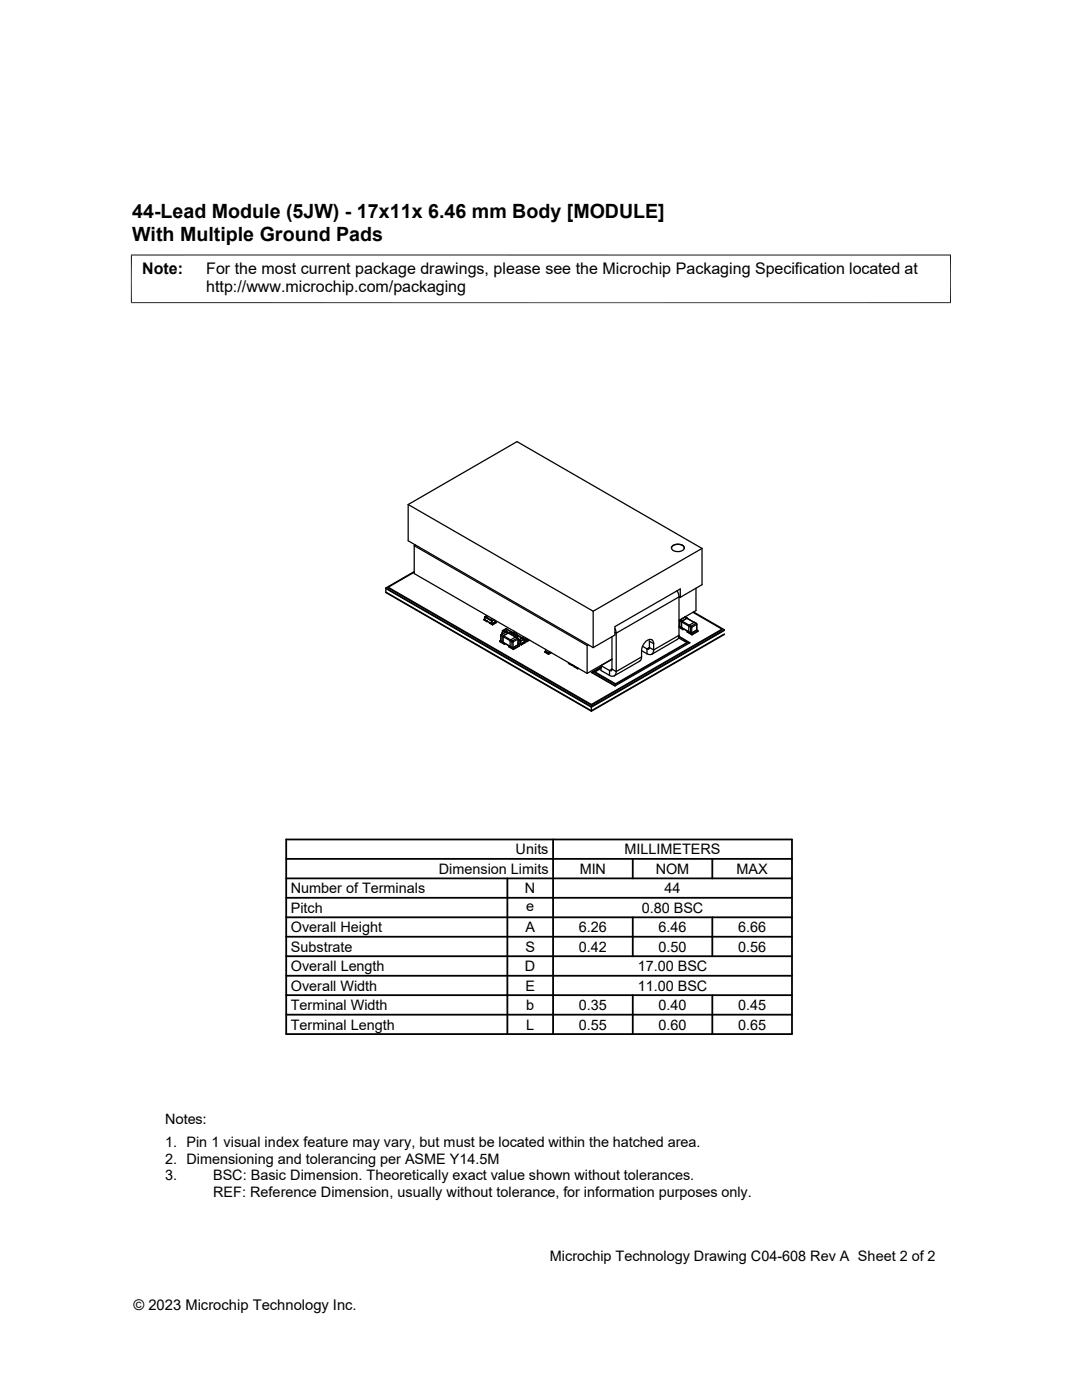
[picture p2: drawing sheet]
<svg xmlns="http://www.w3.org/2000/svg" width="216mm" height="279mm" viewBox="0 0 216 279" stroke-linecap="round" stroke-linejoin="round" font-family="sans-serif">
<g fill="none" stroke="#000" stroke-width=".25">
<path d="M77 117.3v1l41 23.6M77 118.2l41 23.6 26.5-15.3M77 117.5l41 23.6 26.5-15.3M77 117.3l41 23.7M77.5 117.2v.1l40.5 23.4M77.5 117.2l40.5 23.4M81.4 100.7l37 21.3M81.4 100.7l21.8-12.6 36.9 21.4M81.4 100.7v7.2l37 21.3M82.7 108.9l34.5 19.9M82.7 108.9v5.6l34.5 19.9M82.7 114.1l-5.7 3.2"/>
<path d="M82.7 114.2l-5.2 3M82.9 108.8l-.2 .1M134 109.3v.1M134 109.3a1.48 1.48 0 0 1 2.5 0M134 109.3a1.52 1.52 0 0 1 2.5 0M134 109.4a1.5 1.5 0 0 0 2.5 0M135.1 117.9l.3 .6 .1 .6M135.5 119.1l-12.5 7.3M135.5 119.1l.2 .1M135.5 119.1v7.7M135.7 119.2v-1.7l-13 7.6v1.6l-4.3 2.5M136.5 109.5h.1"/>
<path d="M136.5 109.3v.1M138.9 117.4v4.5l-3.4 1.9M140.1 109.5v7.2l-4.4 2.5M140.1 109.5l-21.7 12.5M96.5 123.6l.7 .4M96.5 123.6l.7 .5M96.7 123.1l.5-.2-.5 .2M96.7 123.5l-.2 .1M96.7 123.1h.1M96.7 123.7l.5 .3M96.7 123.1v.6M96.7 123.1l.2 .1"/>
<path d="M96.7 123.7l1.4 .8M96.9 123.2h.1M96.9 123.2l-.2-.1 1.4 .9M97 123.2h-.1M97 123.1l-.1 .1M97 123.1l.1 .1M97 123.2l.1 .1M97 123.1v.1M97.1 123.2l.8 .5M97.2 124h.1M97.2 124v.1M97.3 124l-.1 .1"/>
<path d="M97.5 123l-.4 .2M97.6 124.2l.7 .5M97.6 124.2l.7 .4M97.9 123.7h.1M97.9 123.7l.2 .1h-.1M97.9 123.7l.1 .1M98 123.8h.1M98 123.8l.1 .2M98.1 124h.1M98.1 124v.5zM98.1 124v.5l-.5-.3M98.2 123.4l-.3 .3"/>
<path d="M98.3 124.6v.1M98.6 123.7l-.5 .3M98.8 124.1l-.7 .4 .7-.4M98.8 123.8v.3M98.9 124.1l.1 .1M99 124.2l-.7 .4M99 124.2l-.7 .5M99.7 127.9l.9 .7M99.7 127.9l.9 .6M99.9 127.8l-.2 .1M99.9 126.8v1.1M99.9 127.9l.1 .1"/>
<path d="M99.9 126.8l.1 .1M100 126.9v1.1M100 126.9l.4 .2M100 128l.4 .2M100 128h.1M100 126.6l-.1 .2M100 126.6h.1M100.1 126.4l.1 .1M100.1 126.6l.4 .3M100.1 126.4l.2 .1M100.1 126.6l-.1 .3M100.3 125.9h.1"/>
<path d="M100.3 126.3l-.2 .1M100.3 125.9v.5M100.3 126.4v.1M100.3 125.9l.5 .3M100.3 126.4h.1M100.3 125.9l.2 .1M100.4 128.2h.1M100.4 127v1.2M100.4 127l1.4 .9M100.5 126h.1M100.5 126.9l1.4 .8M100.5 126.9l-.1 .1"/>
<path d="M100.5 126.9l-.1 .2M100.5 125.9v.1M100.5 125.9h.1M100.5 125.9l.2 .1M100.6 128.5v.1M100.7 126l.6-.3 .7 .4M100.7 126l.1 .2M100.7 126l.2 .1M100.8 128.4l-.2 .1M100.8 128.5l-.2 .1M101 125.5l-.7 .4M101 125.5h.1"/>
<path d="M101 126.1l-1 .5M101 125.5l.2 .1M101.1 126.1l-1 .5M101.1 126.1l.3 .2M101.1 126.1h.1M101.2 125.6h-.2l.2 .1M101.2 125.6h-.1M101.2 125.6l1 .6M101.2 126.1l.3 .2M101.2 126.1h-.1M101.4 126.3l-.9 .6M101.4 126.3l1.4 .8"/>
<path d="M101.4 126.3l1.5 .8M101.5 129l.9 .6M101.5 129l.9 .5M101.5 126.3h-.1M101.6 128.9l-.1 .1M101.8 127.9v1.1M101.8 129l-1.4-.8 1.4 .8M101.8 127.9l.4 .2M101.8 129l.4 .2M101.8 129l.4 .3M101.9 127.7l.4 .2M101.9 127.7l-.1 .2"/>
<path d="M102 126.2h.1M102 126.1l-.5 .2M102 126.1v.1M102.2 128.1v1.1M102.2 129.2v.1M102.2 129.2h.2M102.2 128.1h.2M102.2 129.3h.2M102.3 127.9l.1 .2M102.3 127.9l-.1 .2M102.4 126.3l-.5 .3M102.4 128.1v1.1"/>
<path d="M102.4 126.3l-.5-.2-.3 .3M102.4 126.3h.1M102.4 129.2v.1M102.4 126.3l-.4 .3M102.4 126.3v.6M102.4 126.5l.5 .3M102.4 126.4l.6 .4M102.4 129.5v.1M102.6 126.3l-.2 .1M102.6 126v.4M102.6 126.4l.1 .1M102.6 126.4l.4 .2"/>
<path d="M102.7 127l.4-.3-.4 .3M102.7 126.5l.3 .2M102.9 127.1l-1 .6M102.9 127.1l.3 .2M102.9 127.1l.4 .2M103 126.6v.1M103 127.1l.4-.2 .8 .4M103 126.2v.4M103 126.6l1.4 .8v-.4M103 126.7h.1M103 126.7l.3 .1M103.2 127.3l-.9 .6"/>
<path d="M103.2 127.3l.2 .3M103.2 127.3h.1M103.3 128.7l-.9 .6M103.3 126.8l.1 .2M103.3 126.8v.1M103.3 126.8l1.1 .6M103.3 127.3l.1 .2M103.4 128.7l-1 .5M103.4 127.6l-1 .5M103.4 127.6v1.1M103.4 128.7h-.1M103.4 128.7l.3 .1"/>
<path d="M103.4 127.5v1.1M103.4 127.6l.2 .1M103.4 127.7l.4 .3M103.4 128.6l-.1 .1M103.4 128.6v.1M103.4 127.5v.1M103.4 128.4l.6 .3M103.6 127.7h.1M103.6 127.7l.2 .1M103.7 128.8l-1.3 .7M103.7 128.8l-1.3 .8M103.7 127.8l.1 .2"/>
<path d="M103.7 127.8l.1 .1M103.8 127.8h-.1M103.8 128v.5M103.8 128.5l-.4-.2 .6 .3M103.8 127.9l.1 .1M103.9 128l-.1 .5M104 128.6v.1M104.1 127.4h.1M104.2 127.3l-.6 .4M104.2 127.3v.1M104.5 127.5l-.7 .4M104.5 127.5l-.4-.1-.5 .3"/>
<path d="M104.5 127.5l.1 .1M104.6 127.6l.2 .1M104.6 127.6l-.7 .4M104.6 128.1l-.7 .4M104.6 127.6v.5M104.6 127.6l.2 .2M104.6 127.8l.5 .3M104.6 127.7l.5 .3M104.6 128.1l.2 .1M104.6 128.1h.1M104.8 128.2l-.8 .4M104.8 128.2l-.8 .5"/>
<path d="M104.8 127.3v.4M104.8 127.7v.1M104.8 127.7h.3M104.8 127.8h.2M105.1 127.4v.3M105.1 127.7l-.1 .1M105.1 128v.1M105.3 127.6l-.2 .1M105.3 127.6l-.3 .2M105.6 127.7l-.5 .3M105.7 127.8l-.6 .3M108.7 130.1l.8 .5"/>
<path d="M108.7 130.1l.8 .4M108.9 130l-.2 .1M108.9 129.6v.4M108.9 130l.7 .4M109.5 130.5v.1M109.6 130v.4M109.6 130.4h.1M109.6 130.4l.3-.2-.3 .2M109.6 130v.4zM109.9 130.2l-.4 .3M110 130.3l-.5 .3M113.4 132.3l.8 .5"/>
<path d="M113.5 132.3h-.1M114.2 132.8h.1M114.3 132.7l-.1 .1M114.3 132.8h-.1M114.5 132.9l.8 .6M114.5 132.9l.8 .5M114.6 132.9h-.1M115.3 133.4v.1M115.4 133.3l-.1 .1M115.4 133.4l-.1 .1M117.2 128.8v5.6M117.4 128.7l-.2 .1"/>
<path d="M118.1 134.3l1.8-1.1-1.7 1.1M118.4 122v7.2M118.7 134.5l-.1 .1M118.7 134.1v.1l4.1 2.4M118.7 134.5v.1M118.7 134.5l4.1 2.4M118.7 134.1l4.1 2.4M119.9 132.8v1l1.7 1M119.9 133.4l-1.2 .7M119.9 132.8l1.7 1M121.6 133.8v1M122.1 127.1v6.4"/>
<path d="M122.1 131.5l-4.9 2.9M122.1 133.5l-.5 .3M122.1 131.6l-2.2 1.2M122.1 133.5l.9 .5M122.1 133.5l-.1 .4-.4-.1M122.7 126.2l.3 .2M122.7 125.4l.3 1M122.8 136.5v.1M123 126.4v7.6M123 134a.81 .81 0 0 1-.4 .9 .81 .81 0 0 1-1-.1M128 129.9v1.2M128 131.1l-5 2.9"/>
<path d="M128 129.9l1.1 .6M128 131.1l-.1 .5-.3 .4-5 2.9M128.3 129.1l.8 .4M129.1 129.5v1M129.1 130.5l.5 .1h.4M129.5 127.9l.1 .1M129.6 128v1.2M129.6 129.2l-.5 .3M129.6 128l.8 .5M129.6 129.2l.8 .5M129.6 129.2l-.2 .3h-.3M130.4 128.5v1.2"/>
<path d="M130.4 128.5a.77 .77 0 0 0-.4-.9 .77 .77 0 0 0-.9 .2l-.5 .5a2.41 2.41 0 0 0-.6 1.6M130.4 129.7l-.1 .5-.3 .4M135.4 127.3l1.7 .9M135.5 127.1l1.1 .6M135.5 126.8l-5.1 2.9M135.5 127l2.2 1.3-15 8.6-4.7-2.7 1.9-1.1M135.5 125.2l.8 .5M135.5 125.1l.8 .5M135.5 126.8l-.3 .8-5.2 3M135.6 124.9h-.1M135.6 123.9v1.1M135.6 125l.1 .1"/>
<path d="M135.6 123.9h.1M135.6 125v.1M135.6 123.9v1.2M135.6 125.1l.4 .1M135.6 125.1h.1M135.6 123.7v.2M135.7 125.1l.3 .2M135.7 123.7h.1M135.7 123.7l.4 .2-.1 .2-.4-.2M135.7 123.7l-.1 .2M136 125.2v.1M136 124.1v1.1"/>
<path d="M136 125.2l1.4 .9M136 124.1l1.4 .8M136 125.3h.1M136 125.3l1.4 .8M136.1 124l1.4 .8M136.1 124l-.1 .1M136.3 125.6v.1M136.4 125.5l-.1 .1M136.5 125.6l-.2 .1M136.6 127.7v.1M136.6 127.8h-.1M136.6 127.7l-.2 .1 1.1 .6"/>
<path d="M136.6 127.8l.9 .5M136.7 123.2l-1 .5M136.7 123.2l.4 .2M136.8 123.1l.3 .3M136.8 123.2h.1M136.8 123.1l-.1 .1M137.1 128.2l-14.3 8.3M137.1 128.2v.2l-14.3 8.2M137.1 123.4l-1 .6M137.1 126l1 .7M137.1 126l1 .6M137.1 123.4h.1"/>
<path d="M137.2 126h-.1M137.4 125v1.1M137.4 126.1l.4 .2M137.4 125l.4 .2M137.4 126.1l.4 .3M137.5 124.8l.4 .2M137.5 124.8l-.1 .2M137.8 125.2v1.1M137.8 126.3v.1M137.8 126.3h.2M137.8 125.2h.2M137.8 126.4h.2"/>
<path d="M137.9 125l.1 .2M137.9 125l-.1 .2M138 125.2v1.1M138 126.3v.1M138.1 126.6v.1M138.3 122.2l5.8 3.4-26.1 15M138.4 122.1l6.1 3.6-26.5 15.3M138.5 124.2l-1 .6M138.5 124.2l.4 .2M138.5 124.2l.5 .2M138.5 124.2l-1.4-.8 1.4 .8M138.9 124.4l-1 .6"/>
<path d="M138.9 124.4h.1M138.9 124.4l.1 .2M139 125.8l-1 .6M139 124.4v.2M139 124.6v1.1M139 124.6l-1 .6M139 125.7l-1 .6M139 125.7v.1M139 125.8l.3 .1M139 125.7h.1M139 124.6h.1M139.3 125.9l-1.2 .8"/>
<path d="M139.3 125.9l-1.2 .7M144.1 125.7l-26.1 15M144.5 126.6l-26.5 15.3M118 140.6v.1M118 141v.9"/>
</g>
<g fill="none" stroke="#000" stroke-width=".36">
<path d="M57.1 179.2h100.9M57.1 175.3h100.9M57.1 171.4h100.9M57.1 167.5h100.9v38.9h-100.9zM101.2 175.3v31.1M110.4 167.5v38.9M126.3 171.4v3.9M142.1 171.4v3.9M57.1 186.9h100.9M57.1 183.1h100.9M57.1 198.6h100.9M57.1 194.7h100.9"/>
<path d="M57.1 190.8h100.9M126.3 183.1v7.7M126.3 198.6v7.8M142.1 183.1v7.7M142.1 198.6v7.8M57.1 202.5h100.9"/>
</g>
<path d="M26.1 50.9h163.7M26.2 50.8v9.7M189.7 50.8v9.7M26.1 60.4h163.7" fill="none" stroke="#000" stroke-width=".2"/>
<g font-size="3.9">
<text x="26.4" y="43.5">44-Lead Module (5JW) - 17x11x 6.46 mm Body [MODULE]</text>
<text x="26.4" y="48.1">With Multiple Ground Pads</text>
</g>
<g font-size="3.2">
<text x="28.4" y="54.7">Note:</text>
<text x="41.1" y="58.3">http://www.microchip.com/packaging</text>
<text x="41.1" y="54.7">For the most current package drawings, please see the Microchip Packaging Specification located at</text>
</g>
<g font-size="2.9">
<text x="102.9" y="170.5">Units</text>
<text x="124.6" y="170.5">MILLIMETERS</text>
<text x="58" y="178.3">Number of Terminals</text>
<text x="87.6" y="174.4">Dimension Limits</text>
<text x="104.8" y="178.3">N</text>
<text x="115.7" y="174.4">MIN</text>
<text x="130.8" y="174.4">NOM</text>
<text x="132.6" y="178.3">44</text>
<text x="147" y="174.4">MAX</text>
<text x="58" y="182.2">Pitch</text>
<text x="105" y="181.9">e</text>
<text x="128" y="182.2">0.80 BSC</text>
<text x="58" y="186">Overall Height</text>
<text x="58" y="189.9">Substrate</text>
<text x="104.8" y="189.9">S</text>
<text x="104.8" y="186">A</text>
<text x="115.5" y="189.9">0.42</text>
<text x="115.5" y="186">6.26</text>
<text x="131.4" y="186">6.46</text>
<text x="131.4" y="189.9">0.50</text>
<text x="147.3" y="186">6.66</text>
<text x="147.3" y="189.9">0.56</text>
<text x="58" y="197.7">Overall Width</text>
<text x="58" y="193.8">Overall Length</text>
<text x="104.8" y="193.8">D</text>
<text x="104.8" y="197.7">E</text>
<text x="127.3" y="193.8">17.00 BSC</text>
<text x="127.3" y="197.7">11.00 BSC</text>
<text x="58" y="201.6">Terminal Width</text>
<text x="105" y="201.6">b</text>
<text x="115.5" y="201.6">0.35</text>
<text x="131.4" y="201.6">0.40</text>
<text x="147.3" y="201.6">0.45</text>
<text x="58" y="205.5">Terminal Length</text>
<text x="105" y="205.5">L</text>
<text x="115.5" y="205.5">0.55</text>
<text x="131.4" y="205.5">0.60</text>
<text x="147.3" y="205.5">0.65</text>
<text x="32.9" y="224.4">Notes:</text>
<text x="32.9" y="229">1. Pin 1 visual index feature may vary, but must be located within the hatched area.</text>
<text x="32.9" y="232.3">2. Dimensioning and tolerancing per ASME Y14.5M</text>
<text x="32.9" y="235.6">3.</text>
<text x="42.5" y="238.9">REF: Reference Dimension, usually without tolerance, for information purposes only.</text>
<text x="42.5" y="235.6">BSC: Basic Dimension. Theoretically exact value shown without tolerances.</text>
<text x="109.7" y="251.7">Microchip Technology Drawing C04-608 Rev A Sheet 2 of 2</text>
<text x="26.6" y="261.3">© 2023 Microchip Technology Inc.</text>
</g>
</svg>
